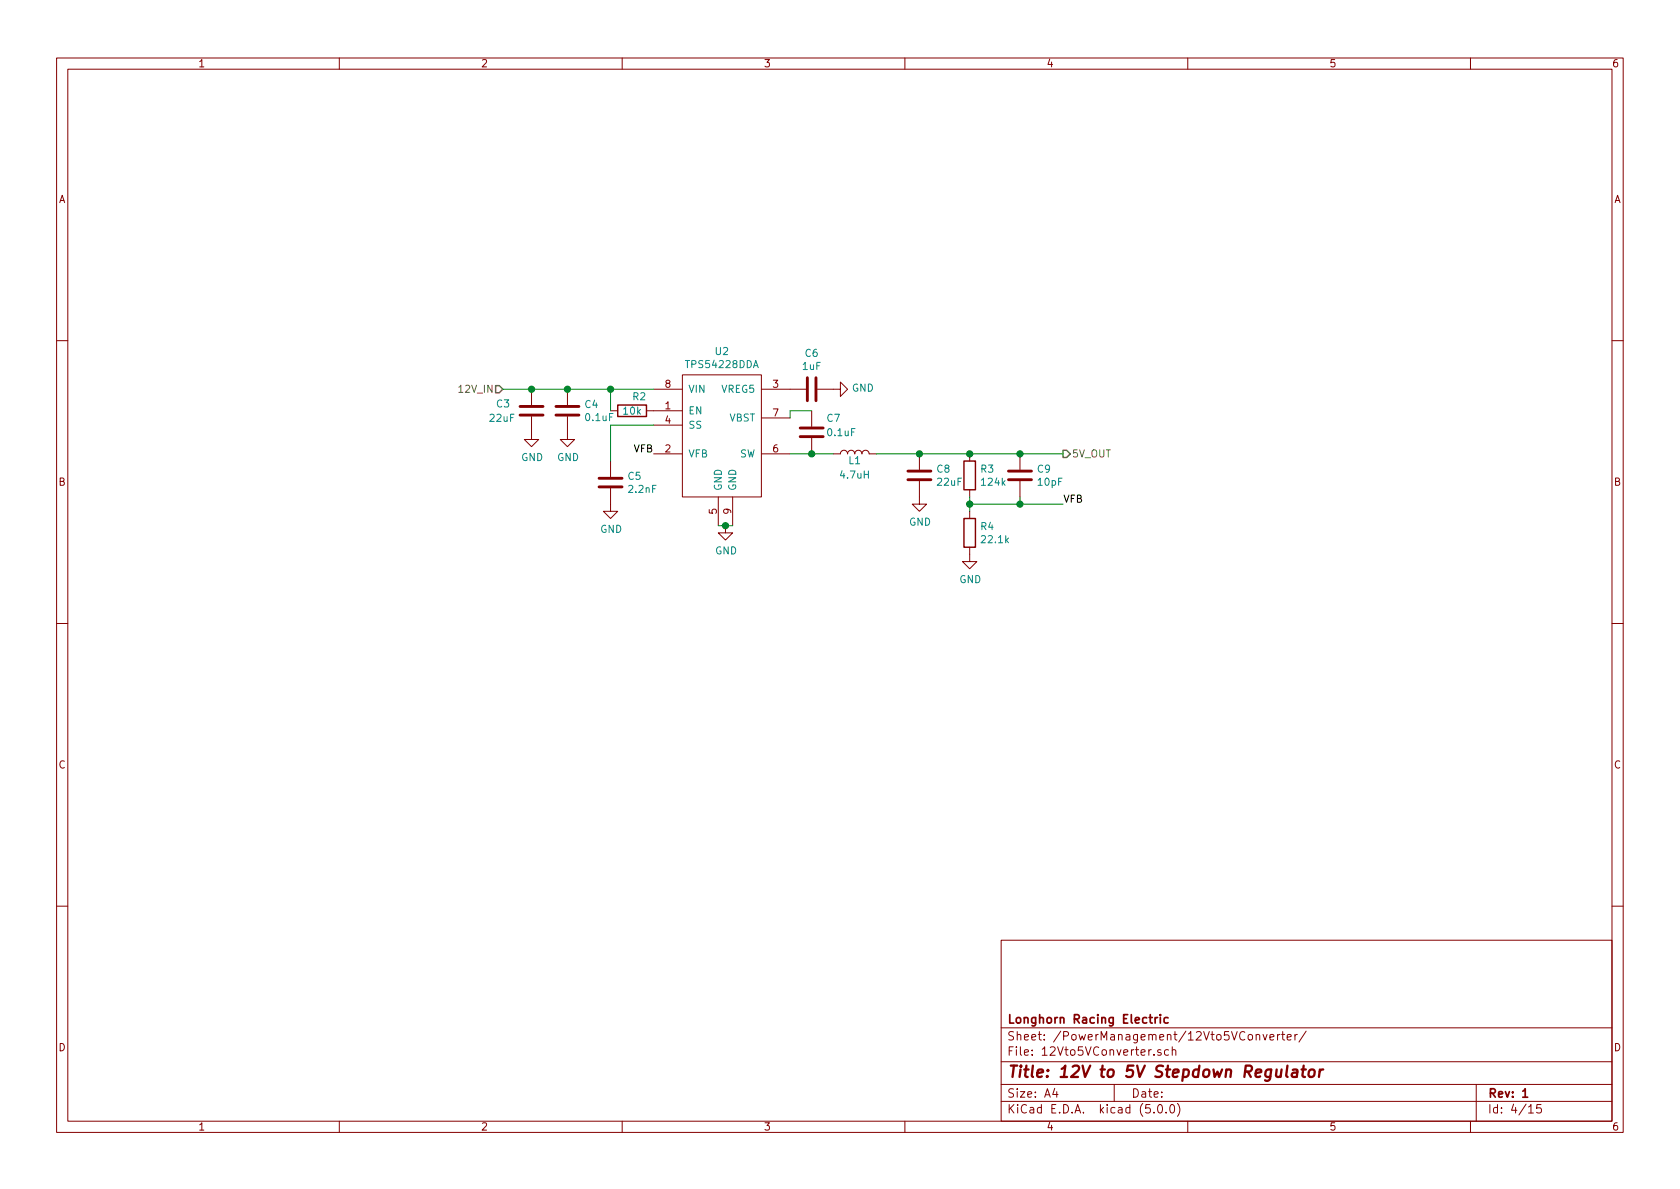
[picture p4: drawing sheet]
<svg xmlns="http://www.w3.org/2000/svg" width="297mm" height="210mm" viewBox="0 0 297 210" stroke-linecap="round" stroke-linejoin="round" font-family="sans-serif">
<g fill="none" stroke="#840000" stroke-width=".18">
<path d="M10 10.3h277v189.9h-277zM12 12.2h273v186.1h-273zM60 10.3v1.9M110 10.3v1.9M160 10.3v1.9M210 10.3v1.9M260 10.3v1.9M10 60.2h2M94 73.7v4h1.2l-1.2 1.3-1.3-1.3h1.3M94 68.8v2.8M100.3 73.7v4h1.3l-1.3 1.3-1.2-1.3h1.2M100.3 68.8v2.8"/>
<path d="M107.9 72.6h1.3M114.3 72.6h6.3M115.6 68.8h5M115.6 75.2h5M120.6 66.3h14v21.6h-14zM134.6 68.8h7.9M134.6 73.9h5.1M143.5 72.6v2.8M143.5 77.5v2.8M144.5 68.8h4.1v-1.2l1.3 1.2-1.3 1.3v-1.3M285 60.2h2M107.9 86.4v4h1.3l-1.3 1.3-1.2-1.3h1.2"/>
<path d="M107.9 81.5v2.8M115.6 80.3h5M127 87.9v5.1M128.3 93v1.2h1.2l-1.2 1.3-1.3-1.3h1.3M129.5 87.9v5.1M134.6 80.3h5.1M147.3 80.3h1.3a.63 .63 0 0 1 .6-.7 .63 .63 0 0 1 .7 .7 .63 .63 0 0 1 .6-.7 .63 .63 0 0 1 .6 .7 .63 .63 0 0 1 .7-.7 .63 .63 0 0 1 .6 .7 .63 .63 0 0 1 .6-.7 .63 .63 0 0 1 .7 .7h1.2M162.6 85.1v4h1.2l-1.2 1.3-1.3-1.3h1.3M162.6 80.3v2.8M171.4 96.8v2.5h1.3l-1.3 1.3-1.2-1.3h1.2M171.4 80.3v1.2M171.4 86.6v1.3"/>
<path d="M171.4 90.4v1.3M180.3 80.3v2.8M180.3 85.1v2.8M10 110.3h2M285 110.3h2M10 160.2h2M177 166.3h108v32h-108zM285 160.2h2M60 198.3v1.9M110 198.3v1.9M160 198.3v1.9M177 194.8h108"/>
<path d="M177 191.8h108M177 187.8h108M177 181.8h108M186.5 192.5l-.4 1h1M186.8 193v1M197 191.8v3M204 196.7v.1M204.8 195.5l.4-.2a.94 .94 0 0 1 0 1.5 .79 .79 0 0 1-.4-1.3zM205.3 185.7a.37 .37 0 0 0-.6 .1v.2l.6 .2v.1l-.2 .3-.4-.1M206.2 196.7v.1M206.6 185.7l-.4-.1-.3 .3 .1 .6 .2 .1 .4-.1M207 195.4l.3-.1a.94 .94 0 0 1 0 1.5 .82 .82 0 0 1-.3-1.4z"/>
<path d="M207.3 185.7a.37 .37 0 0 1 .6 .1v.8M207.3 185.1v1.5M208.2 195.1a1.71 1.71 0 0 1 0 2.3M210 198.3v1.9M222.1 183.1l.2-.2 .4 .1v.9M223.3 182.9l.4 1 .3-1M224.5 183.4l.7-.1v-.3l-.5-.1-.2 .2 .1 .7h.6M225.9 182.9v1M226.3 182.9l-.4 .3M226.6 182.9h.6M226.8 182.4v1.3l.4 .2M227.6 183.4l.7-.1-.1-.3-.4-.1-.2 .2 .1 .7h.5"/>
<path d="M229 182.9v1M229.4 182.9l-.3 .1-.1 .2M230.9 182.3l-1.2 2M260 198.3v1.9M261 191.8v6.5M270.3 195.8l.4-.5v1.5M270.3 196.8h.8M272.5 195.3h-.7l-.1 .7 .2-.1 .5 .1 .1 .2v.5l-.2 .1-.6-.1"/>
</g>
<path d="M204.2 179.9v1M204.7 179.9l-.3 .1-.2 .2M205.2 179.4v.2M205.2 179.9v1M206.5 180l-.4-.1-.3 .3 .1 .6 .2 .1 .4-.1M269.2 193l.5-.5v1.5M269.2 194h.9" fill="none" stroke="#840000" stroke-width=".3"/>
<path d="M227.6 188.4l-.2 1.8 .3 .2M228.6 189.2h.8l-.1 1.2M229.4 189.6l-.7 .1a.4 .4 0 0 0-.3 .3 .4 .4 0 0 0 .2 .4l.7-.1M230.1 189.1h.8M230.5 188.4l-.2 1.8 .1 .1 .3 .1M231.5 189.3a.51 .51 0 0 1 .6-.2 .51 .51 0 0 1 .4 .4l-.1 .6a.54 .54 0 0 1-.5 .4 .54 .54 0 0 1-.6-.4zM233.4 189.1l-.2 1.3M234 189.1a.55 .55 0 0 0-.7 .4" fill="none" stroke="#840000" stroke-width=".41"/>
<path d="M87.6 68.2h.7l.6 .6-.6 .7h-.7zM188 79.6h.6l.6 .7-.6 .6h-.6z" fill="none" stroke="#848400" stroke-width=".25"/>
<g fill="none" stroke="#840000" stroke-width=".51">
<path d="M91.9 73.4h4.1M91.9 71.9h4.1M98.3 73.4h4.1M98.3 71.9h4.1M141.5 77.2h4M141.5 75.7h4M142.7 66.8v4.1M144.3 66.8v4.1M105.9 86.1h4.1M105.9 84.6h4.1M160.5 84.8h4.1M160.5 83.3h4.1"/>
<path d="M178.3 84.8h4.1M178.3 83.3h4.1"/>
</g>
<path d="M88.9 68.8h26.7M107.9 68.8v3.8M115.6 75.2h-7.7v6.3M143.5 72.6h-3.8v1.3M127 93h2.5M139.7 80.3h7.6M154.9 80.3h33.1M171.4 87.9v2.5M171.4 89.1h16.6M180.3 87.9v1.2" fill="none" stroke="#008400" stroke-width=".18"/>
<g fill="#008400" stroke="#008400" stroke-width=".25">
<circle cx="162.6" cy="80.3" r=".51"/>
<circle cx="143.5" cy="80.3" r=".51"/>
<circle cx="128.3" cy="93" r=".51"/>
<circle cx="171.5" cy="80.3" r=".51"/>
<circle cx="171.5" cy="89.1" r=".51"/>
<circle cx="180.3" cy="89.1" r=".51"/>
<circle cx="180.3" cy="80.3" r=".51"/>
<circle cx="94" cy="68.8" r=".51"/>
<circle cx="100.3" cy="68.8" r=".51"/>
<circle cx="108" cy="68.8" r=".51"/>
</g>
<path d="M109.2 71.6h5.1v2.1h-5.1zM170.4 81.5h2.1v5.1h-2.1zM170.4 91.7h2.1v5.1h-2.1z" fill="none" stroke="#840000" stroke-width=".25"/>
<text font-size="2.8" fill="#840000" x="178" y="190.5">Title: 12V to 5V Stepdown Regulator</text>
<g font-size="2.1" fill="#840000">
<text x="178" y="184">Sheet: /PowerManagement/12Vto5VConverter/</text>
<text x="178" y="181">Longhorn Racing Electric</text>
<text x="178" y="186.7">File: 12Vto5VConverter.sch</text>
<text x="178" y="196.9">KiCad E.D.A. kicad (5.0.0)</text>
<text x="178" y="194.1">Size: A4</text>
<text x="200" y="194.1">Date:</text>
<text x="263" y="194.1">Rev: 1</text>
<text x="263" y="196.9">Id: 4/15</text>
</g>
<g font-size="1.8" fill="#840000">
<text x="35" y="11.9">1</text>
<text x="85" y="11.9">2</text>
<text x="135" y="11.9">3</text>
<text x="185" y="11.9">4</text>
<text x="235" y="11.9">5</text>
<text x="285" y="11.9">6</text>
<text x="10.4" y="35.9">A</text>
<text x="285.4" y="35.9">A</text>
<text x="117.6" y="68.6">8</text>
<text x="136.7" y="68.6">3</text>
<text x="117.6" y="72.4">1</text>
<text x="117.6" y="74.9">4</text>
<text x="136.7" y="73.7">7</text>
<text x="117.6" y="80">2</text>
<text x="136.7" y="80">6</text>
<text x="10.4" y="85.9">B</text>
<text x="285.4" y="85.9">B</text>
<text x="126.7" y="90.9" transform="rotate(-90 126.7 90.9)">5</text>
<text x="129.3" y="90.9" transform="rotate(-90 129.3 90.9)">9</text>
<text x="10.4" y="135.9">C</text>
<text x="285.4" y="135.9">C</text>
<text x="10.4" y="185.9">D</text>
<text x="285.4" y="185.9">D</text>
<text x="35" y="199.9">1</text>
<text x="85" y="199.9">2</text>
<text x="135" y="199.9">3</text>
<text x="185" y="199.9">4</text>
<text x="235" y="199.9">5</text>
<text x="285" y="199.9">6</text>
</g>
<g font-size="1.8" fill="#008484">
<text x="121.5" y="65.1">TPS54228DDA</text>
<text x="126.5" y="62.8">U2</text>
<text x="141.9" y="65.4">1uF</text>
<text x="142.4" y="63.1">C6</text>
<text x="111.9" y="70.8">R2</text>
<text x="121.7" y="69.5">VIN</text>
<text x="127.6" y="69.5">VREG5</text>
<text x="150.6" y="69.3">GND</text>
<text x="86.7" y="74.6">22uF</text>
<text x="87.8" y="72.1">C3</text>
<text x="103.5" y="72.2">C4</text>
<text x="103.6" y="74.5">0.1uF</text>
<text x="110.3" y="73.3">10k</text>
<text x="121.7" y="73.3">EN</text>
<text x="121.7" y="75.8">SS</text>
<text x="128.9" y="74.5">VBST</text>
<text x="146.3" y="74.6">C7</text>
<text x="146.4" y="77.1">0.1uF</text>
<text x="92.2" y="81.5">GND</text>
<text x="98.5" y="81.5">GND</text>
<text x="121.7" y="80.9">VFB</text>
<text x="130.8" y="80.9">SW</text>
<text x="150.1" y="82.1">L1</text>
<text x="165.7" y="83.6">C8</text>
<text x="173.4" y="83.6">R3</text>
<text x="183.5" y="83.6">C9</text>
<text x="111.1" y="84.9">C5</text>
<text x="111.3" y="87.2">2.2nF</text>
<text x="127.6" y="86.9" transform="rotate(-90 127.6 86.9)">GND</text>
<text x="130.2" y="86.9" transform="rotate(-90 130.2 86.9)">GND</text>
<text x="148.7" y="84.6">4.7uH</text>
<text x="165.8" y="85.9">22uF</text>
<text x="173.7" y="85.9">124k</text>
<text x="183.6" y="85.9">10pF</text>
<text x="106.1" y="94.2">GND</text>
<text x="160.7" y="93">GND</text>
<text x="173.4" y="93.7">R4</text>
<text x="126.4" y="98">GND</text>
<text x="173.7" y="96.1">22.1k</text>
<text x="169.6" y="103.1">GND</text>
</g>
<g font-size="1.8" fill="#848400">
<text x="81.5" y="69.5">12V_IN</text>
<text x="189.5" y="80.9">5V_OUT</text>
</g>
<g font-size="1.8">
<text x="112" y="80">VFB</text>
<text x="188" y="88.9">VFB</text>
</g>
</svg>
